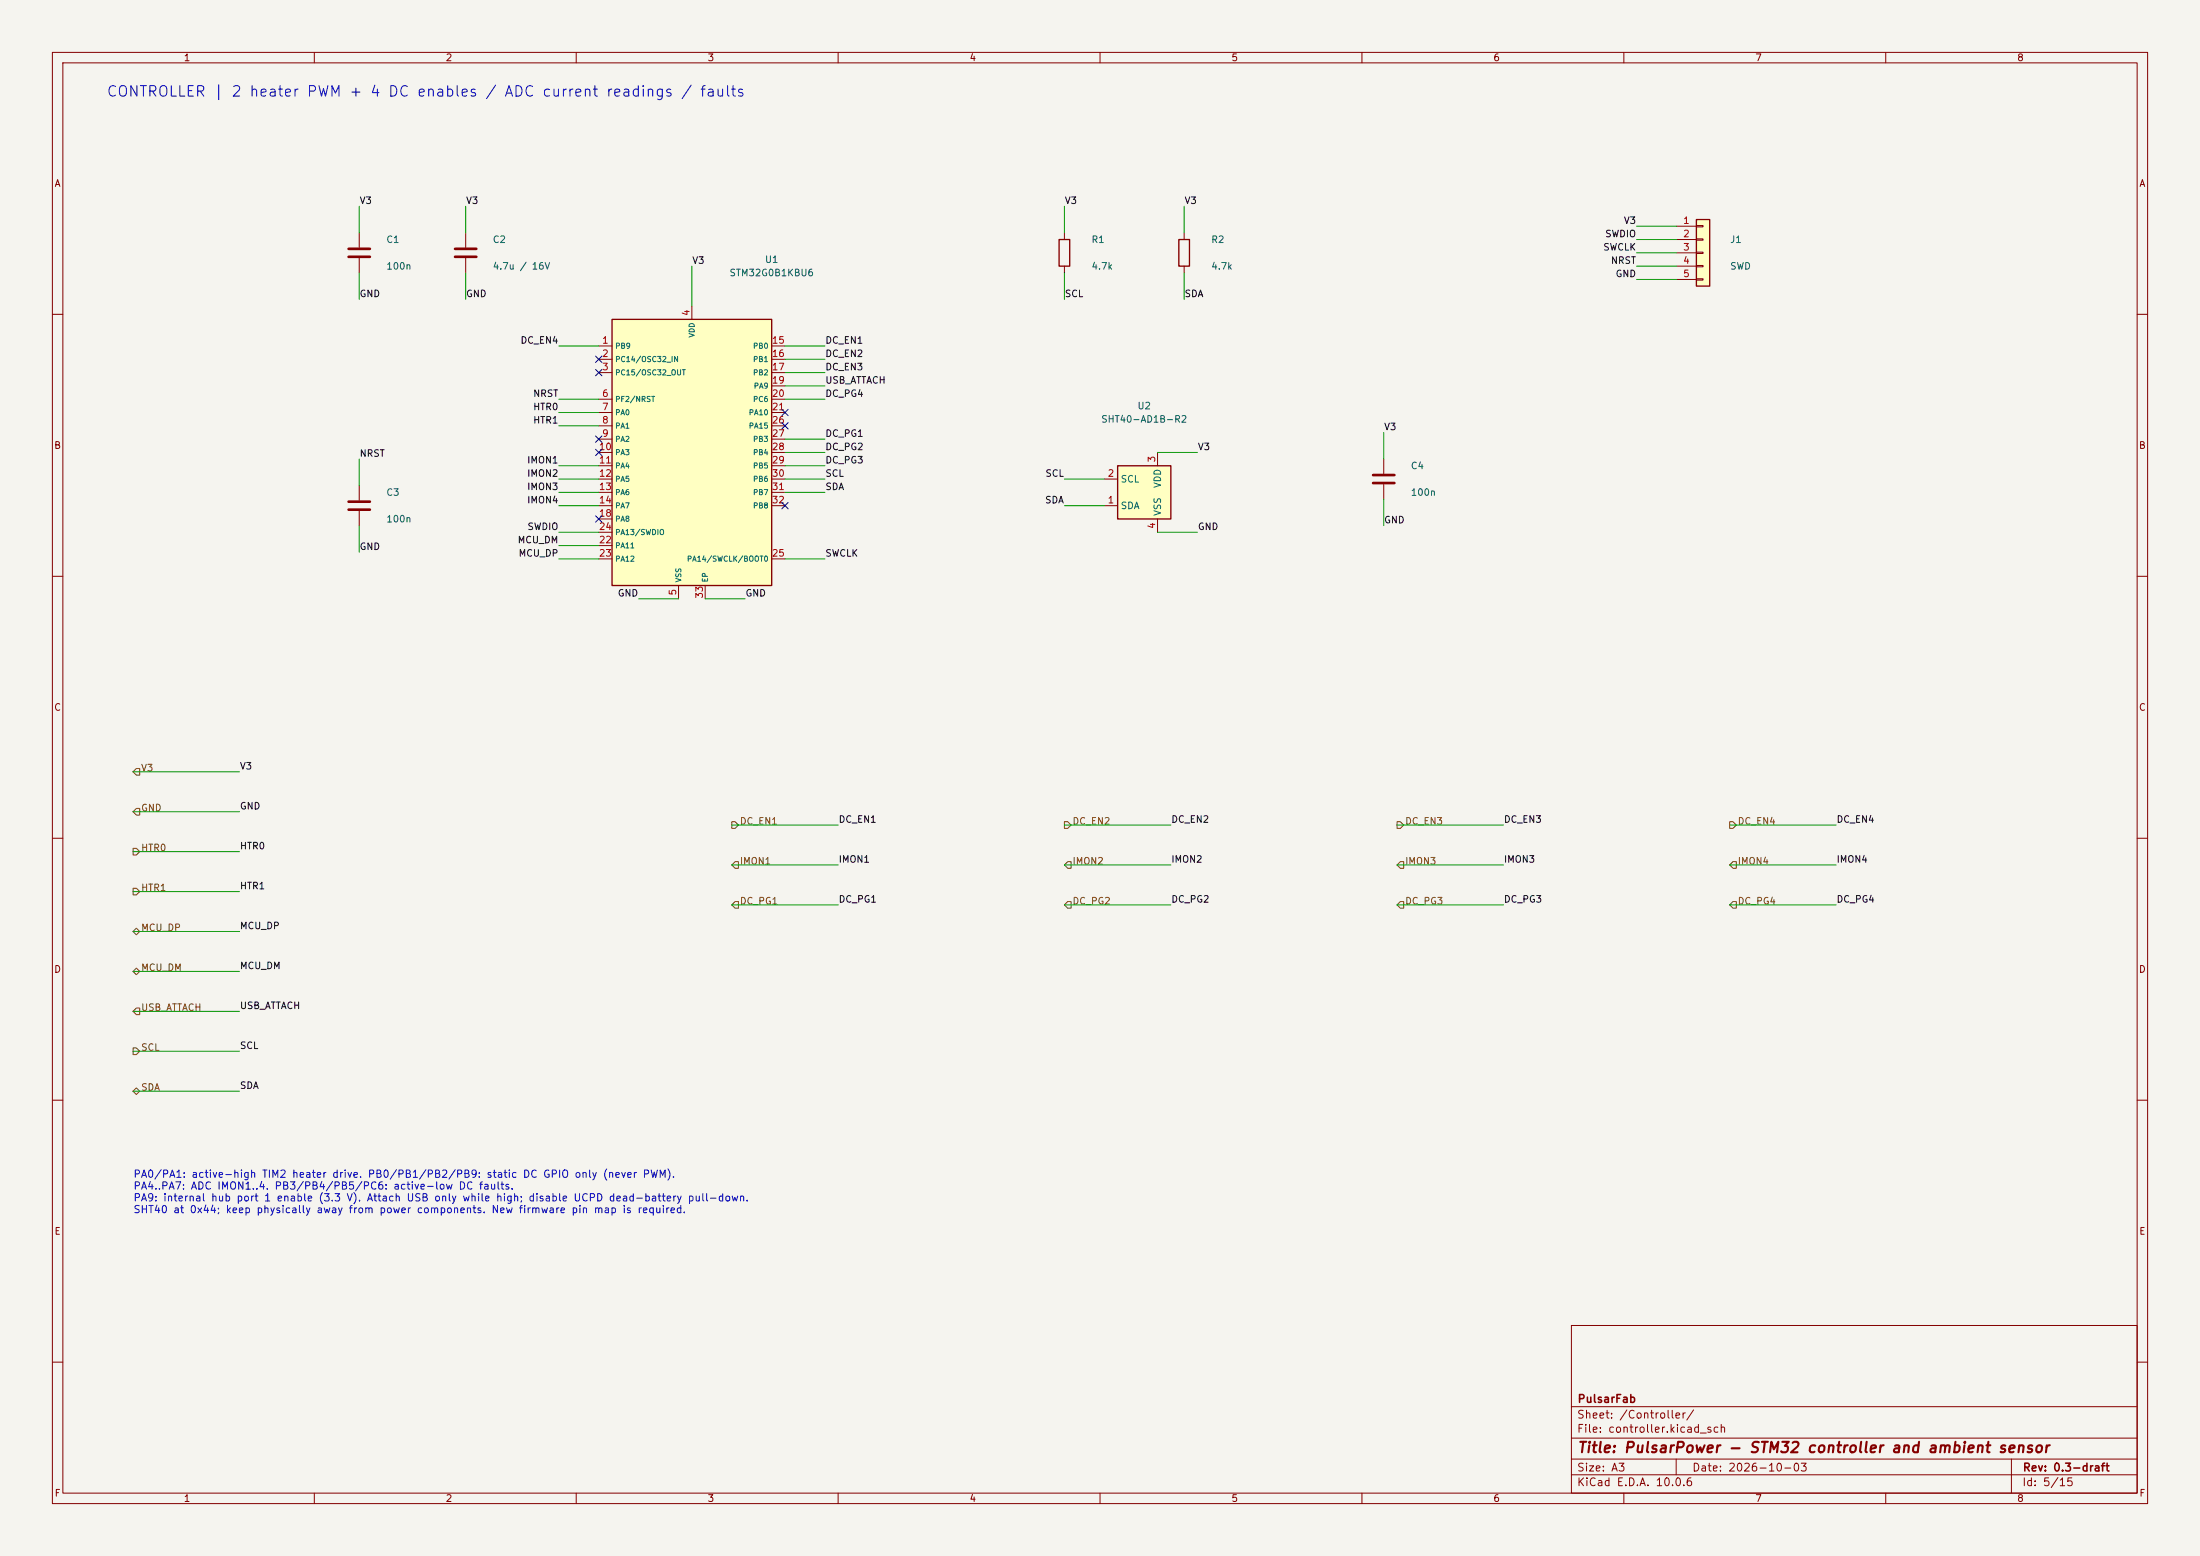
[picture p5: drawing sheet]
(kicad_sch (version 20260306) (generator "eeschema") (generator_version "10.0") (paper "A3")
(title_block (title "PulsarPower - STM32 controller and ambient sensor") (date "2026-10-03") (rev "0.3-draft") (company "PulsarFab"))
(lib_symbols
(symbol "pulsarfab:STM32G0B1KBU6"
 (exclude_from_sim no)
 (in_bom yes)
 (on_board yes)
 (property "Reference" "U" (at 0 30.48 0) (effects (font (size 1.27 1.27))))
 (property "Value" "STM32G0B1KBU6" (at 0 -30.48 0) (effects (font (size 1.27 1.27))))
 (property "Footprint" "pulsarfab:UFQFPN-32" (at 0 -33.02 0) (effects (font (size 1.27 1.27)) hide))
 (property "Datasheet" "https://www.st.com/resource/en/datasheet/stm32g0b1kb.pdf" (at 0 0 0) (effects (font (size 1.27 1.27)) hide))
 (property "LCSC" "C5159549" (at 0 -35.56 0) (effects (font (size 1.27 1.27)) hide))
 (property "MPN" "STM32G0B1KBU6" (at 0 -38.1 0) (effects (font (size 1.27 1.27)) hide))
 (property "Description" "ARM Cortex-M0+ 64MHz, 128KB Flash, 144KB RAM, USB, UFQFPN-32" (at 0 0 0) (effects (font (size 1.27 1.27)) hide))
 (symbol "STM32G0B1KBU6_0_1"
  (rectangle (start -15.24 -25.4) (end 15.24 25.4) (stroke (width 0.254) (type default)) (fill (type background))))
 (symbol "STM32G0B1KBU6_1_1"
  (pin bidirectional line (at -17.78 20.32 0) (length 2.54) (name "PB9" (effects (font (size 1.0 1.0)))) (number "1" (effects (font (size 1.27 1.27)))))
  (pin bidirectional line (at -17.78 17.78 0) (length 2.54) (name "PC14/OSC32_IN" (effects (font (size 1.0 1.0)))) (number "2" (effects (font (size 1.27 1.27)))))
  (pin bidirectional line (at -17.78 15.24 0) (length 2.54) (name "PC15/OSC32_OUT" (effects (font (size 1.0 1.0)))) (number "3" (effects (font (size 1.27 1.27)))))
  (pin power_in line (at 0 27.94 270) (length 2.54) (name "VDD" (effects (font (size 1.0 1.0)))) (number "4" (effects (font (size 1.27 1.27)))))
  (pin power_in line (at -2.54 -27.94 90) (length 2.54) (name "VSS" (effects (font (size 1.0 1.0)))) (number "5" (effects (font (size 1.27 1.27)))))
  (pin input line (at -17.78 10.16 0) (length 2.54) (name "PF2/NRST" (effects (font (size 1.0 1.0)))) (number "6" (effects (font (size 1.27 1.27)))))
  (pin bidirectional line (at -17.78 7.62 0) (length 2.54) (name "PA0" (effects (font (size 1.0 1.0)))) (number "7" (effects (font (size 1.27 1.27)))))
  (pin bidirectional line (at -17.78 5.08 0) (length 2.54) (name "PA1" (effects (font (size 1.0 1.0)))) (number "8" (effects (font (size 1.27 1.27)))))
  (pin bidirectional line (at -17.78 2.54 0) (length 2.54) (name "PA2" (effects (font (size 1.0 1.0)))) (number "9" (effects (font (size 1.27 1.27)))))
  (pin bidirectional line (at -17.78 0 0) (length 2.54) (name "PA3" (effects (font (size 1.0 1.0)))) (number "10" (effects (font (size 1.27 1.27)))))
  (pin bidirectional line (at -17.78 -2.54 0) (length 2.54) (name "PA4" (effects (font (size 1.0 1.0)))) (number "11" (effects (font (size 1.27 1.27)))))
  (pin bidirectional line (at -17.78 -5.08 0) (length 2.54) (name "PA5" (effects (font (size 1.0 1.0)))) (number "12" (effects (font (size 1.27 1.27)))))
  (pin bidirectional line (at -17.78 -7.62 0) (length 2.54) (name "PA6" (effects (font (size 1.0 1.0)))) (number "13" (effects (font (size 1.27 1.27)))))
  (pin bidirectional line (at -17.78 -10.16 0) (length 2.54) (name "PA7" (effects (font (size 1.0 1.0)))) (number "14" (effects (font (size 1.27 1.27)))))
  (pin bidirectional line (at 17.78 20.32 180) (length 2.54) (name "PB0" (effects (font (size 1.0 1.0)))) (number "15" (effects (font (size 1.27 1.27)))))
  (pin bidirectional line (at 17.78 17.78 180) (length 2.54) (name "PB1" (effects (font (size 1.0 1.0)))) (number "16" (effects (font (size 1.27 1.27)))))
  (pin bidirectional line (at 17.78 15.24 180) (length 2.54) (name "PB2" (effects (font (size 1.0 1.0)))) (number "17" (effects (font (size 1.27 1.27)))))
  (pin bidirectional line (at -17.78 -12.7 0) (length 2.54) (name "PA8" (effects (font (size 1.0 1.0)))) (number "18" (effects (font (size 1.27 1.27)))))
  (pin bidirectional line (at 17.78 12.7 180) (length 2.54) (name "PA9" (effects (font (size 1.0 1.0)))) (number "19" (effects (font (size 1.27 1.27)))))
  (pin bidirectional line (at 17.78 10.16 180) (length 2.54) (name "PC6" (effects (font (size 1.0 1.0)))) (number "20" (effects (font (size 1.27 1.27)))))
  (pin bidirectional line (at 17.78 7.62 180) (length 2.54) (name "PA10" (effects (font (size 1.0 1.0)))) (number "21" (effects (font (size 1.27 1.27)))))
  (pin bidirectional line (at -17.78 -17.78 0) (length 2.54) (name "PA11" (effects (font (size 1.0 1.0)))) (number "22" (effects (font (size 1.27 1.27)))))
  (pin bidirectional line (at -17.78 -20.32 0) (length 2.54) (name "PA12" (effects (font (size 1.0 1.0)))) (number "23" (effects (font (size 1.27 1.27)))))
  (pin bidirectional line (at -17.78 -15.24 0) (length 2.54) (name "PA13/SWDIO" (effects (font (size 1.0 1.0)))) (number "24" (effects (font (size 1.27 1.27)))))
  (pin bidirectional line (at 17.78 -20.32 180) (length 2.54) (name "PA14/SWCLK/BOOT0" (effects (font (size 1.0 1.0)))) (number "25" (effects (font (size 1.27 1.27)))))
  (pin bidirectional line (at 17.78 5.08 180) (length 2.54) (name "PA15" (effects (font (size 1.0 1.0)))) (number "26" (effects (font (size 1.27 1.27)))))
  (pin bidirectional line (at 17.78 2.54 180) (length 2.54) (name "PB3" (effects (font (size 1.0 1.0)))) (number "27" (effects (font (size 1.27 1.27)))))
  (pin bidirectional line (at 17.78 0 180) (length 2.54) (name "PB4" (effects (font (size 1.0 1.0)))) (number "28" (effects (font (size 1.27 1.27)))))
  (pin bidirectional line (at 17.78 -2.54 180) (length 2.54) (name "PB5" (effects (font (size 1.0 1.0)))) (number "29" (effects (font (size 1.27 1.27)))))
  (pin bidirectional line (at 17.78 -5.08 180) (length 2.54) (name "PB6" (effects (font (size 1.0 1.0)))) (number "30" (effects (font (size 1.27 1.27)))))
  (pin bidirectional line (at 17.78 -7.62 180) (length 2.54) (name "PB7" (effects (font (size 1.0 1.0)))) (number "31" (effects (font (size 1.27 1.27)))))
  (pin bidirectional line (at 17.78 -10.16 180) (length 2.54) (name "PB8" (effects (font (size 1.0 1.0)))) (number "32" (effects (font (size 1.27 1.27)))))
  (pin power_in line (at 2.54 -27.94 90) (length 2.54) (name "EP" (effects (font (size 1.0 1.0)))) (number "33" (effects (font (size 1.27 1.27))))))
 (pin_names
  (offset 0.508)))
(symbol "Device:C"
 (pin_numbers (hide yes))
 (pin_names
  (offset 0.254))
 (exclude_from_sim no)
 (in_bom yes)
 (on_board yes)
 (in_pos_files yes)
 (duplicate_pin_numbers_are_jumpers no)
 (property "Reference" "C" (at 0.635 2.54 0) (show_name no) (do_not_autoplace no) (effects (font (size 1.27 1.27)) (justify left)))
 (property "Value" "C" (at 0.635 -2.54 0) (show_name no) (do_not_autoplace no) (effects (font (size 1.27 1.27)) (justify left)))
 (property "Footprint" "" (at 0.9652 -3.81 0) (show_name no) (do_not_autoplace no) (hide yes) (effects (font (size 1.27 1.27))))
 (property "Datasheet" "" (at 0 0 0) (show_name no) (do_not_autoplace no) (hide yes) (effects (font (size 1.27 1.27))))
 (property "Description" "Unpolarized capacitor" (at 0 0 0) (show_name no) (do_not_autoplace no) (hide yes) (effects (font (size 1.27 1.27))))
 (symbol "C_0_1"
  (polyline (pts (xy -2.032 0.762) (xy 2.032 0.762)) (stroke (width 0.508) (type default)) (fill (type none)))
  (polyline (pts (xy -2.032 -0.762) (xy 2.032 -0.762)) (stroke (width 0.508) (type default)) (fill (type none))))
 (symbol "C_1_1"
  (pin passive line (at 0 3.81 270) (length 2.794) (name "" (effects (font (size 1.27 1.27)))) (number "1" (effects (font (size 1.27 1.27)))))
  (pin passive line (at 0 -3.81 90) (length 2.794) (name "" (effects (font (size 1.27 1.27)))) (number "2" (effects (font (size 1.27 1.27))))))
 (embedded_fonts no))
(symbol "Device:R"
 (pin_numbers (hide yes))
 (pin_names
  (offset 0))
 (exclude_from_sim no)
 (in_bom yes)
 (on_board yes)
 (in_pos_files yes)
 (duplicate_pin_numbers_are_jumpers no)
 (property "Reference" "R" (at 2.032 0 90) (show_name no) (do_not_autoplace no) (effects (font (size 1.27 1.27))))
 (property "Value" "R" (at 0 0 90) (show_name no) (do_not_autoplace no) (effects (font (size 1.27 1.27))))
 (property "Footprint" "" (at -1.778 0 90) (show_name no) (do_not_autoplace no) (hide yes) (effects (font (size 1.27 1.27))))
 (property "Datasheet" "" (at 0 0 0) (show_name no) (do_not_autoplace no) (hide yes) (effects (font (size 1.27 1.27))))
 (property "Description" "Resistor" (at 0 0 0) (show_name no) (do_not_autoplace no) (hide yes) (effects (font (size 1.27 1.27))))
 (symbol "R_0_1"
  (rectangle (start -1.016 -2.54) (end 1.016 2.54) (stroke (width 0.254) (type default)) (fill (type none))))
 (symbol "R_1_1"
  (pin passive line (at 0 3.81 270) (length 1.27) (name "" (effects (font (size 1.27 1.27)))) (number "1" (effects (font (size 1.27 1.27)))))
  (pin passive line (at 0 -3.81 90) (length 1.27) (name "" (effects (font (size 1.27 1.27)))) (number "2" (effects (font (size 1.27 1.27))))))
 (embedded_fonts no))
(symbol "Sensor_Humidity:SHT4x"
 (exclude_from_sim no)
 (in_bom yes)
 (on_board yes)
 (in_pos_files yes)
 (duplicate_pin_numbers_are_jumpers no)
 (property "Reference" "U" (at 0 8.89 0) (show_name no) (do_not_autoplace no) (effects (font (size 1.27 1.27)) (justify right)))
 (property "Value" "SHT4x" (at 0 6.35 0) (show_name no) (do_not_autoplace no) (effects (font (size 1.27 1.27)) (justify right)))
 (property "Footprint" "Sensor_Humidity:Sensirion_DFN-4_1.5x1.5mm_P0.8mm_SHT4x_NoCentralPad" (at 3.81 -6.35 0) (show_name no) (do_not_autoplace no) (hide yes) (effects (font (size 1.27 1.27)) (justify left)))
 (property "Datasheet" "https://sensirion.com/media/documents/33FD6951/624C4357/Datasheet_SHT4x.pdf" (at 3.81 -8.89 0) (show_name no) (do_not_autoplace no) (hide yes) (effects (font (size 1.27 1.27)) (justify left)))
 (property "Description" "Digital Humidity and Temperature Sensor, ±1%RH, ±0.1°C, I2C, 1.08-3.6V, 16bit, DFN-4" (at 0 0 0) (show_name no) (do_not_autoplace no) (hide yes) (effects (font (size 1.27 1.27))))
 (symbol "SHT4x_1_1"
  (rectangle (start -5.08 5.08) (end 5.08 -5.08) (stroke (width 0.254) (type default)) (fill (type background)))
  (pin bidirectional line (at -7.62 -2.54 0) (length 2.54) (name "SDA" (effects (font (size 1.27 1.27)))) (number "1" (effects (font (size 1.27 1.27)))))
  (pin input line (at -7.62 2.54 0) (length 2.54) (name "SCL" (effects (font (size 1.27 1.27)))) (number "2" (effects (font (size 1.27 1.27)))))
  (pin power_in line (at 2.54 7.62 270) (length 2.54) (name "VDD" (effects (font (size 1.27 1.27)))) (number "3" (effects (font (size 1.27 1.27)))))
  (pin power_in line (at 2.54 -7.62 90) (length 2.54) (name "VSS" (effects (font (size 1.27 1.27)))) (number "4" (effects (font (size 1.27 1.27))))))
 (embedded_fonts no))
(symbol "Connector_Generic:Conn_01x05"
 (pin_names
  (offset 1.016) (hide yes))
 (exclude_from_sim no)
 (in_bom yes)
 (on_board yes)
 (in_pos_files yes)
 (duplicate_pin_numbers_are_jumpers no)
 (property "Reference" "J" (at 0 7.62 0) (show_name no) (do_not_autoplace no) (effects (font (size 1.27 1.27))))
 (property "Value" "Conn_01x05" (at 0 -7.62 0) (show_name no) (do_not_autoplace no) (effects (font (size 1.27 1.27))))
 (property "Footprint" "" (at 0 0 0) (show_name no) (do_not_autoplace no) (hide yes) (effects (font (size 1.27 1.27))))
 (property "Datasheet" "" (at 0 0 0) (show_name no) (do_not_autoplace no) (hide yes) (effects (font (size 1.27 1.27))))
 (property "Description" "Generic connector, single row, 01x05, script generated (kicad-library-utils/schlib/autogen/connector/)" (at 0 0 0) (show_name no) (do_not_autoplace no) (hide yes) (effects (font (size 1.27 1.27))))
 (symbol "Conn_01x05_1_1"
  (rectangle (start -1.27 6.35) (end 1.27 -6.35) (stroke (width 0.254) (type default)) (fill (type background)))
  (rectangle (start -1.27 5.207) (end 0 4.953) (stroke (width 0.1524) (type default)) (fill (type none)))
  (rectangle (start -1.27 2.667) (end 0 2.413) (stroke (width 0.1524) (type default)) (fill (type none)))
  (rectangle (start -1.27 0.127) (end 0 -0.127) (stroke (width 0.1524) (type default)) (fill (type none)))
  (rectangle (start -1.27 -2.413) (end 0 -2.667) (stroke (width 0.1524) (type default)) (fill (type none)))
  (rectangle (start -1.27 -4.953) (end 0 -5.207) (stroke (width 0.1524) (type default)) (fill (type none)))
  (pin passive line (at -5.08 5.08 0) (length 3.81) (name "Pin_1" (effects (font (size 1.27 1.27)))) (number "1" (effects (font (size 1.27 1.27)))))
  (pin passive line (at -5.08 2.54 0) (length 3.81) (name "Pin_2" (effects (font (size 1.27 1.27)))) (number "2" (effects (font (size 1.27 1.27)))))
  (pin passive line (at -5.08 0 0) (length 3.81) (name "Pin_3" (effects (font (size 1.27 1.27)))) (number "3" (effects (font (size 1.27 1.27)))))
  (pin passive line (at -5.08 -2.54 0) (length 3.81) (name "Pin_4" (effects (font (size 1.27 1.27)))) (number "4" (effects (font (size 1.27 1.27)))))
  (pin passive line (at -5.08 -5.08 0) (length 3.81) (name "Pin_5" (effects (font (size 1.27 1.27)))) (number "5" (effects (font (size 1.27 1.27))))))
 (embedded_fonts no)))
(text "CONTROLLER | 2 heater PWM + 4 DC enables / ADC current readings / faults" (at 20.3200 16.5100 0) (effects (font (size 2 2)) (justify left top)))
(symbol
 (lib_id "pulsarfab:STM32G0B1KBU6")
 (at 132.08 86.36 0.0)
 (unit 1)
 (in_bom yes)
 (on_board yes)
 (dnp no)
 (property "Reference" "U1" (at 147.32 49.53 0.0) (effects (font (size 1.27 1.27))))
 (property "Value" "STM32G0B1KBU6" (at 147.32 52.07 0.0) (effects (font (size 1.27 1.27))))
 (property "Footprint" "Package_DFN_QFN:UFQFPN-32-1EP_5x5mm_P0.5mm_EP3.5x3.5mm" (at 132.08 86.36 0.0) (effects (font (size 1.27 1.27)) (hide yes)))
 (property "Datasheet" "https://datasheet.lcsc.com/datasheet/pdf/3d64feb4cdc2a68a0c23eb6ae93b103c.pdf?productCode=C5159549" (at 132.08 86.36 0.0) (effects (font (size 1.27 1.27)) (hide yes)))
 (property "LCSC" "C5159549" (at 132.08 86.36 0.0) (effects (font (size 1.27 1.27)) (hide yes)))
 (property "MPN" "STM32G0B1KBU6" (at 132.08 86.36 0.0) (effects (font (size 1.27 1.27)) (hide yes)))
 (property "Manufacturer" "ST" (at 132.08 86.36 0.0) (effects (font (size 1.27 1.27)) (hide yes)))
 (property "Source checked" "2026-10-03" (at 132.08 86.36 0.0) (effects (font (size 1.27 1.27)) (hide yes)))
 (pin "1")
 (pin "2")
 (pin "3")
 (pin "4")
 (pin "5")
 (pin "6")
 (pin "7")
 (pin "8")
 (pin "9")
 (pin "10")
 (pin "11")
 (pin "12")
 (pin "13")
 (pin "14")
 (pin "15")
 (pin "16")
 (pin "17")
 (pin "18")
 (pin "19")
 (pin "20")
 (pin "21")
 (pin "22")
 (pin "23")
 (pin "24")
 (pin "25")
 (pin "26")
 (pin "27")
 (pin "28")
 (pin "29")
 (pin "30")
 (pin "31")
 (pin "32")
 (pin "33"))
(label "HTR0"  (at 106.6800 78.7400 180) (effects (font (size 1.27 1.27)) (justify right bottom)))
(label "HTR1"  (at 106.6800 81.2800 180) (effects (font (size 1.27 1.27)) (justify right bottom)))
(label "IMON1"  (at 106.6800 88.9000 180) (effects (font (size 1.27 1.27)) (justify right bottom)))
(label "IMON2"  (at 106.6800 91.4400 180) (effects (font (size 1.27 1.27)) (justify right bottom)))
(label "IMON3"  (at 106.6800 93.9800 180) (effects (font (size 1.27 1.27)) (justify right bottom)))
(label "IMON4"  (at 106.6800 96.5200 180) (effects (font (size 1.27 1.27)) (justify right bottom)))
(label "DC_EN1"  (at 157.4800 66.0400 0) (effects (font (size 1.27 1.27)) (justify left bottom)))
(label "DC_EN2"  (at 157.4800 68.5800 0) (effects (font (size 1.27 1.27)) (justify left bottom)))
(label "DC_EN3"  (at 157.4800 71.1200 0) (effects (font (size 1.27 1.27)) (justify left bottom)))
(label "DC_EN4"  (at 106.6800 66.0400 180) (effects (font (size 1.27 1.27)) (justify right bottom)))
(label "DC_PG1"  (at 157.4800 83.8200 0) (effects (font (size 1.27 1.27)) (justify left bottom)))
(label "DC_PG2"  (at 157.4800 86.3600 0) (effects (font (size 1.27 1.27)) (justify left bottom)))
(label "DC_PG3"  (at 157.4800 88.9000 0) (effects (font (size 1.27 1.27)) (justify left bottom)))
(label "DC_PG4"  (at 157.4800 76.2000 0) (effects (font (size 1.27 1.27)) (justify left bottom)))
(label "MCU_DM"  (at 106.6800 104.1400 180) (effects (font (size 1.27 1.27)) (justify right bottom)))
(label "MCU_DP"  (at 106.6800 106.6800 180) (effects (font (size 1.27 1.27)) (justify right bottom)))
(label "USB_ATTACH"  (at 157.4800 73.6600 0) (effects (font (size 1.27 1.27)) (justify left bottom)))
(label "SWDIO"  (at 106.6800 101.6000 180) (effects (font (size 1.27 1.27)) (justify right bottom)))
(label "SWCLK"  (at 157.4800 106.6800 0) (effects (font (size 1.27 1.27)) (justify left bottom)))
(label "SCL"  (at 157.4800 91.4400 0) (effects (font (size 1.27 1.27)) (justify left bottom)))
(label "SDA"  (at 157.4800 93.9800 0) (effects (font (size 1.27 1.27)) (justify left bottom)))
(label "V3"  (at 132.0800 50.8000 0) (effects (font (size 1.27 1.27)) (justify left bottom)))
(label "GND"  (at 121.9200 114.3000 180) (effects (font (size 1.27 1.27)) (justify right bottom)))
(label "GND"  (at 142.2400 114.3000 0) (effects (font (size 1.27 1.27)) (justify left bottom)))
(label "NRST"  (at 106.6800 76.2000 180) (effects (font (size 1.27 1.27)) (justify right bottom)))
(no_connect (at 114.3000 68.5800))
(no_connect (at 114.3000 71.1200))
(no_connect (at 114.3000 83.8200))
(no_connect (at 114.3000 86.3600))
(no_connect (at 114.3000 99.0600))
(no_connect (at 149.8600 78.7400))
(no_connect (at 149.8600 81.2800))
(no_connect (at 149.8600 96.5200))
(symbol
 (lib_id "Device:C")
 (at 68.58 48.26 0.0)
 (unit 1)
 (in_bom yes)
 (on_board yes)
 (dnp no)
 (property "Reference" "C1" (at 73.66 45.72 0.0) (effects (font (size 1.27 1.27)) (justify left)))
 (property "Value" "100n" (at 73.66 50.8 0.0) (effects (font (size 1.27 1.27)) (justify left)))
 (property "Footprint" "Capacitor_SMD:C_0603_1608Metric" (at 68.58 48.26 0.0) (effects (font (size 1.27 1.27)) (hide yes)))
 (property "Datasheet" "https://datasheet.lcsc.com/datasheet/pdf/23ccee80ee542e7cf156a772bb589942.pdf?productCode=C14663" (at 68.58 48.26 0.0) (effects (font (size 1.27 1.27)) (hide yes)))
 (property "LCSC" "C14663" (at 68.58 48.26 0.0) (effects (font (size 1.27 1.27)) (hide yes)))
 (property "MPN" "CC0603KRX7R9BB104" (at 68.58 48.26 0.0) (effects (font (size 1.27 1.27)) (hide yes)))
 (property "Manufacturer" "YAGEO" (at 68.58 48.26 0.0) (effects (font (size 1.27 1.27)) (hide yes)))
 (property "Source checked" "2026-10-03" (at 68.58 48.26 0.0) (effects (font (size 1.27 1.27)) (hide yes)))
 (pin "1")
 (pin "2"))
(label "V3"  (at 68.5800 39.3700 0) (effects (font (size 1.27 1.27)) (justify left bottom)))
(label "GND"  (at 68.5800 57.1500 0) (effects (font (size 1.27 1.27)) (justify left bottom)))
(symbol
 (lib_id "Device:C")
 (at 88.9 48.26 0.0)
 (unit 1)
 (in_bom yes)
 (on_board yes)
 (dnp no)
 (property "Reference" "C2" (at 93.98 45.72 0.0) (effects (font (size 1.27 1.27)) (justify left)))
 (property "Value" "4.7u / 16V" (at 93.98 50.8 0.0) (effects (font (size 1.27 1.27)) (justify left)))
 (property "Footprint" "Capacitor_SMD:C_0603_1608Metric" (at 88.9 48.26 0.0) (effects (font (size 1.27 1.27)) (hide yes)))
 (property "Datasheet" "https://datasheet.lcsc.com/datasheet/pdf/02336ea48ea44ca18c72517dd3cb7b47.pdf?productCode=C19666" (at 88.9 48.26 0.0) (effects (font (size 1.27 1.27)) (hide yes)))
 (property "LCSC" "C19666" (at 88.9 48.26 0.0) (effects (font (size 1.27 1.27)) (hide yes)))
 (property "MPN" "CL10A475KO8NNNC" (at 88.9 48.26 0.0) (effects (font (size 1.27 1.27)) (hide yes)))
 (property "Manufacturer" "Samsung Electro-Mechanics" (at 88.9 48.26 0.0) (effects (font (size 1.27 1.27)) (hide yes)))
 (property "Source checked" "2026-10-03" (at 88.9 48.26 0.0) (effects (font (size 1.27 1.27)) (hide yes)))
 (pin "1")
 (pin "2"))
(label "V3"  (at 88.9000 39.3700 0) (effects (font (size 1.27 1.27)) (justify left bottom)))
(label "GND"  (at 88.9000 57.1500 0) (effects (font (size 1.27 1.27)) (justify left bottom)))
(symbol
 (lib_id "Device:C")
 (at 68.58 96.52 0.0)
 (unit 1)
 (in_bom yes)
 (on_board yes)
 (dnp no)
 (property "Reference" "C3" (at 73.66 93.98 0.0) (effects (font (size 1.27 1.27)) (justify left)))
 (property "Value" "100n" (at 73.66 99.06 0.0) (effects (font (size 1.27 1.27)) (justify left)))
 (property "Footprint" "Capacitor_SMD:C_0603_1608Metric" (at 68.58 96.52 0.0) (effects (font (size 1.27 1.27)) (hide yes)))
 (property "Datasheet" "https://datasheet.lcsc.com/datasheet/pdf/23ccee80ee542e7cf156a772bb589942.pdf?productCode=C14663" (at 68.58 96.52 0.0) (effects (font (size 1.27 1.27)) (hide yes)))
 (property "LCSC" "C14663" (at 68.58 96.52 0.0) (effects (font (size 1.27 1.27)) (hide yes)))
 (property "MPN" "CC0603KRX7R9BB104" (at 68.58 96.52 0.0) (effects (font (size 1.27 1.27)) (hide yes)))
 (property "Manufacturer" "YAGEO" (at 68.58 96.52 0.0) (effects (font (size 1.27 1.27)) (hide yes)))
 (property "Source checked" "2026-10-03" (at 68.58 96.52 0.0) (effects (font (size 1.27 1.27)) (hide yes)))
 (pin "1")
 (pin "2"))
(label "NRST"  (at 68.5800 87.6300 0) (effects (font (size 1.27 1.27)) (justify left bottom)))
(label "GND"  (at 68.5800 105.4100 0) (effects (font (size 1.27 1.27)) (justify left bottom)))
(symbol
 (lib_id "Device:R")
 (at 203.2 48.26 0.0)
 (unit 1)
 (in_bom yes)
 (on_board yes)
 (dnp no)
 (property "Reference" "R1" (at 208.28 45.72 0.0) (effects (font (size 1.27 1.27)) (justify left)))
 (property "Value" "4.7k" (at 208.28 50.8 0.0) (effects (font (size 1.27 1.27)) (justify left)))
 (property "Footprint" "Resistor_SMD:R_0603_1608Metric" (at 203.2 48.26 0.0) (effects (font (size 1.27 1.27)) (hide yes)))
 (property "Datasheet" "https://datasheet.lcsc.com/datasheet/pdf/0a975aaa49b7c97f38a963127be4a823.pdf?productCode=C23162" (at 203.2 48.26 0.0) (effects (font (size 1.27 1.27)) (hide yes)))
 (property "LCSC" "C23162" (at 203.2 48.26 0.0) (effects (font (size 1.27 1.27)) (hide yes)))
 (property "MPN" "0603WAF4701T5E" (at 203.2 48.26 0.0) (effects (font (size 1.27 1.27)) (hide yes)))
 (property "Manufacturer" "UNI-ROYAL" (at 203.2 48.26 0.0) (effects (font (size 1.27 1.27)) (hide yes)))
 (property "Source checked" "2026-10-03" (at 203.2 48.26 0.0) (effects (font (size 1.27 1.27)) (hide yes)))
 (pin "1")
 (pin "2"))
(label "V3"  (at 203.2000 39.3700 0) (effects (font (size 1.27 1.27)) (justify left bottom)))
(label "SCL"  (at 203.2000 57.1500 0) (effects (font (size 1.27 1.27)) (justify left bottom)))
(symbol
 (lib_id "Device:R")
 (at 226.06 48.26 0.0)
 (unit 1)
 (in_bom yes)
 (on_board yes)
 (dnp no)
 (property "Reference" "R2" (at 231.14 45.72 0.0) (effects (font (size 1.27 1.27)) (justify left)))
 (property "Value" "4.7k" (at 231.14 50.8 0.0) (effects (font (size 1.27 1.27)) (justify left)))
 (property "Footprint" "Resistor_SMD:R_0603_1608Metric" (at 226.06 48.26 0.0) (effects (font (size 1.27 1.27)) (hide yes)))
 (property "Datasheet" "https://datasheet.lcsc.com/datasheet/pdf/0a975aaa49b7c97f38a963127be4a823.pdf?productCode=C23162" (at 226.06 48.26 0.0) (effects (font (size 1.27 1.27)) (hide yes)))
 (property "LCSC" "C23162" (at 226.06 48.26 0.0) (effects (font (size 1.27 1.27)) (hide yes)))
 (property "MPN" "0603WAF4701T5E" (at 226.06 48.26 0.0) (effects (font (size 1.27 1.27)) (hide yes)))
 (property "Manufacturer" "UNI-ROYAL" (at 226.06 48.26 0.0) (effects (font (size 1.27 1.27)) (hide yes)))
 (property "Source checked" "2026-10-03" (at 226.06 48.26 0.0) (effects (font (size 1.27 1.27)) (hide yes)))
 (pin "1")
 (pin "2"))
(label "V3"  (at 226.0600 39.3700 0) (effects (font (size 1.27 1.27)) (justify left bottom)))
(label "SDA"  (at 226.0600 57.1500 0) (effects (font (size 1.27 1.27)) (justify left bottom)))
(symbol
 (lib_id "Sensor_Humidity:SHT4x")
 (at 218.44 93.98 0.0)
 (unit 1)
 (in_bom yes)
 (on_board yes)
 (dnp no)
 (property "Reference" "U2" (at 218.44 77.47 0.0) (effects (font (size 1.27 1.27))))
 (property "Value" "SHT40-AD1B-R2" (at 218.44 80.01 0.0) (effects (font (size 1.27 1.27))))
 (property "Footprint" "Sensor_Humidity:Sensirion_DFN-4_1.5x1.5mm_P0.8mm_SHT4x_NoCentralPad" (at 218.44 93.98 0.0) (effects (font (size 1.27 1.27)) (hide yes)))
 (property "Datasheet" "https://sensirion.com/media/documents/33FD6951/662A593A/HT_DS_Datasheet_SHT4x.pdf" (at 218.44 93.98 0.0) (effects (font (size 1.27 1.27)) (hide yes)))
 (property "LCSC" "C2909890" (at 218.44 93.98 0.0) (effects (font (size 1.27 1.27)) (hide yes)))
 (property "MPN" "SHT40-AD1B-R2" (at 218.44 93.98 0.0) (effects (font (size 1.27 1.27)) (hide yes)))
 (property "Manufacturer" "Sensirion" (at 218.44 93.98 0.0) (effects (font (size 1.27 1.27)) (hide yes)))
 (property "Source checked" "2026-10-03" (at 218.44 93.98 0.0) (effects (font (size 1.27 1.27)) (hide yes)))
 (pin "1")
 (pin "2")
 (pin "3")
 (pin "4"))
(label "SDA"  (at 203.2000 96.5200 180) (effects (font (size 1.27 1.27)) (justify right bottom)))
(label "SCL"  (at 203.2000 91.4400 180) (effects (font (size 1.27 1.27)) (justify right bottom)))
(label "V3"  (at 228.6000 86.3600 0) (effects (font (size 1.27 1.27)) (justify left bottom)))
(label "GND"  (at 228.6000 101.6000 0) (effects (font (size 1.27 1.27)) (justify left bottom)))
(symbol
 (lib_id "Device:C")
 (at 264.16 91.44 0.0)
 (unit 1)
 (in_bom yes)
 (on_board yes)
 (dnp no)
 (property "Reference" "C4" (at 269.24 88.9 0.0) (effects (font (size 1.27 1.27)) (justify left)))
 (property "Value" "100n" (at 269.24 93.98 0.0) (effects (font (size 1.27 1.27)) (justify left)))
 (property "Footprint" "Capacitor_SMD:C_0603_1608Metric" (at 264.16 91.44 0.0) (effects (font (size 1.27 1.27)) (hide yes)))
 (property "Datasheet" "https://datasheet.lcsc.com/datasheet/pdf/23ccee80ee542e7cf156a772bb589942.pdf?productCode=C14663" (at 264.16 91.44 0.0) (effects (font (size 1.27 1.27)) (hide yes)))
 (property "LCSC" "C14663" (at 264.16 91.44 0.0) (effects (font (size 1.27 1.27)) (hide yes)))
 (property "MPN" "CC0603KRX7R9BB104" (at 264.16 91.44 0.0) (effects (font (size 1.27 1.27)) (hide yes)))
 (property "Manufacturer" "YAGEO" (at 264.16 91.44 0.0) (effects (font (size 1.27 1.27)) (hide yes)))
 (property "Source checked" "2026-10-03" (at 264.16 91.44 0.0) (effects (font (size 1.27 1.27)) (hide yes)))
 (pin "1")
 (pin "2"))
(label "V3"  (at 264.1600 82.5500 0) (effects (font (size 1.27 1.27)) (justify left bottom)))
(label "GND"  (at 264.1600 100.3300 0) (effects (font (size 1.27 1.27)) (justify left bottom)))
(symbol
 (lib_id "Connector_Generic:Conn_01x05")
 (at 325.12 48.26 0.0)
 (unit 1)
 (in_bom yes)
 (on_board yes)
 (dnp no)
 (property "Reference" "J1" (at 330.2 45.72 0.0) (effects (font (size 1.27 1.27)) (justify left)))
 (property "Value" "SWD" (at 330.2 50.8 0.0) (effects (font (size 1.27 1.27)) (justify left)))
 (property "Footprint" "Connector_PinHeader_2.54mm:PinHeader_1x05_P2.54mm_Vertical" (at 325.12 48.26 0.0) (effects (font (size 1.27 1.27)) (hide yes)))
 (property "Datasheet" "https://datasheet.lcsc.com/datasheet/pdf/3b85a1cdf6ed945f2e278f00c1e42442.pdf?productCode=C492404" (at 325.12 48.26 0.0) (effects (font (size 1.27 1.27)) (hide yes)))
 (property "LCSC" "C492404" (at 325.12 48.26 0.0) (effects (font (size 1.27 1.27)) (hide yes)))
 (property "MPN" "PZ254V-11-05P" (at 325.12 48.26 0.0) (effects (font (size 1.27 1.27)) (hide yes)))
 (property "Manufacturer" "XFCN" (at 325.12 48.26 0.0) (effects (font (size 1.27 1.27)) (hide yes)))
 (property "Source checked" "2026-10-03" (at 325.12 48.26 0.0) (effects (font (size 1.27 1.27)) (hide yes)))
 (pin "1")
 (pin "2")
 (pin "3")
 (pin "4")
 (pin "5"))
(label "V3"  (at 312.4200 43.1800 180) (effects (font (size 1.27 1.27)) (justify right bottom)))
(label "SWDIO"  (at 312.4200 45.7200 180) (effects (font (size 1.27 1.27)) (justify right bottom)))
(label "SWCLK"  (at 312.4200 48.2600 180) (effects (font (size 1.27 1.27)) (justify right bottom)))
(label "NRST"  (at 312.4200 50.8000 180) (effects (font (size 1.27 1.27)) (justify right bottom)))
(label "GND"  (at 312.4200 53.3400 180) (effects (font (size 1.27 1.27)) (justify right bottom)))
(hierarchical_label "V3" (shape input) (at 25.4000 147.3200 0) (effects (font (size 1.27 1.27)) (justify left bottom)))
(label "V3"  (at 45.7200 147.3200 0) (effects (font (size 1.27 1.27)) (justify left bottom)))
(hierarchical_label "GND" (shape input) (at 25.4000 154.9400 0) (effects (font (size 1.27 1.27)) (justify left bottom)))
(label "GND"  (at 45.7200 154.9400 0) (effects (font (size 1.27 1.27)) (justify left bottom)))
(hierarchical_label "HTR0" (shape output) (at 25.4000 162.5600 0) (effects (font (size 1.27 1.27)) (justify left bottom)))
(label "HTR0"  (at 45.7200 162.5600 0) (effects (font (size 1.27 1.27)) (justify left bottom)))
(hierarchical_label "HTR1" (shape output) (at 25.4000 170.1800 0) (effects (font (size 1.27 1.27)) (justify left bottom)))
(label "HTR1"  (at 45.7200 170.1800 0) (effects (font (size 1.27 1.27)) (justify left bottom)))
(hierarchical_label "MCU_DP" (shape bidirectional) (at 25.4000 177.8000 0) (effects (font (size 1.27 1.27)) (justify left bottom)))
(label "MCU_DP"  (at 45.7200 177.8000 0) (effects (font (size 1.27 1.27)) (justify left bottom)))
(hierarchical_label "MCU_DM" (shape bidirectional) (at 25.4000 185.4200 0) (effects (font (size 1.27 1.27)) (justify left bottom)))
(label "MCU_DM"  (at 45.7200 185.4200 0) (effects (font (size 1.27 1.27)) (justify left bottom)))
(hierarchical_label "USB_ATTACH" (shape input) (at 25.4000 193.0400 0) (effects (font (size 1.27 1.27)) (justify left bottom)))
(label "USB_ATTACH"  (at 45.7200 193.0400 0) (effects (font (size 1.27 1.27)) (justify left bottom)))
(hierarchical_label "SCL" (shape output) (at 25.4000 200.6600 0) (effects (font (size 1.27 1.27)) (justify left bottom)))
(label "SCL"  (at 45.7200 200.6600 0) (effects (font (size 1.27 1.27)) (justify left bottom)))
(hierarchical_label "SDA" (shape bidirectional) (at 25.4000 208.2800 0) (effects (font (size 1.27 1.27)) (justify left bottom)))
(label "SDA"  (at 45.7200 208.2800 0) (effects (font (size 1.27 1.27)) (justify left bottom)))
(hierarchical_label "DC_EN1" (shape output) (at 139.7000 157.4800 0) (effects (font (size 1.27 1.27)) (justify left bottom)))
(label "DC_EN1"  (at 160.0200 157.4800 0) (effects (font (size 1.27 1.27)) (justify left bottom)))
(hierarchical_label "IMON1" (shape input) (at 139.7000 165.1000 0) (effects (font (size 1.27 1.27)) (justify left bottom)))
(label "IMON1"  (at 160.0200 165.1000 0) (effects (font (size 1.27 1.27)) (justify left bottom)))
(hierarchical_label "DC_PG1" (shape input) (at 139.7000 172.7200 0) (effects (font (size 1.27 1.27)) (justify left bottom)))
(label "DC_PG1"  (at 160.0200 172.7200 0) (effects (font (size 1.27 1.27)) (justify left bottom)))
(hierarchical_label "DC_EN2" (shape output) (at 203.2000 157.4800 0) (effects (font (size 1.27 1.27)) (justify left bottom)))
(label "DC_EN2"  (at 223.5200 157.4800 0) (effects (font (size 1.27 1.27)) (justify left bottom)))
(hierarchical_label "IMON2" (shape input) (at 203.2000 165.1000 0) (effects (font (size 1.27 1.27)) (justify left bottom)))
(label "IMON2"  (at 223.5200 165.1000 0) (effects (font (size 1.27 1.27)) (justify left bottom)))
(hierarchical_label "DC_PG2" (shape input) (at 203.2000 172.7200 0) (effects (font (size 1.27 1.27)) (justify left bottom)))
(label "DC_PG2"  (at 223.5200 172.7200 0) (effects (font (size 1.27 1.27)) (justify left bottom)))
(hierarchical_label "DC_EN3" (shape output) (at 266.7000 157.4800 0) (effects (font (size 1.27 1.27)) (justify left bottom)))
(label "DC_EN3"  (at 287.0200 157.4800 0) (effects (font (size 1.27 1.27)) (justify left bottom)))
(hierarchical_label "IMON3" (shape input) (at 266.7000 165.1000 0) (effects (font (size 1.27 1.27)) (justify left bottom)))
(label "IMON3"  (at 287.0200 165.1000 0) (effects (font (size 1.27 1.27)) (justify left bottom)))
(hierarchical_label "DC_PG3" (shape input) (at 266.7000 172.7200 0) (effects (font (size 1.27 1.27)) (justify left bottom)))
(label "DC_PG3"  (at 287.0200 172.7200 0) (effects (font (size 1.27 1.27)) (justify left bottom)))
(hierarchical_label "DC_EN4" (shape output) (at 330.2000 157.4800 0) (effects (font (size 1.27 1.27)) (justify left bottom)))
(label "DC_EN4"  (at 350.5200 157.4800 0) (effects (font (size 1.27 1.27)) (justify left bottom)))
(hierarchical_label "IMON4" (shape input) (at 330.2000 165.1000 0) (effects (font (size 1.27 1.27)) (justify left bottom)))
(label "IMON4"  (at 350.5200 165.1000 0) (effects (font (size 1.27 1.27)) (justify left bottom)))
(hierarchical_label "DC_PG4" (shape input) (at 330.2000 172.7200 0) (effects (font (size 1.27 1.27)) (justify left bottom)))
(label "DC_PG4"  (at 350.5200 172.7200 0) (effects (font (size 1.27 1.27)) (justify left bottom)))
(text "PA0/PA1: active-high TIM2 heater drive. PB0/PB1/PB2/PB9: static DC GPIO only (never PWM).\nPA4..PA7: ADC IMON1..4. PB3/PB4/PB5/PC6: active-low DC faults.\nPA9: internal hub port 1 enable (3.3 V). Attach USB only while high; disable UCPD dead-battery pull-down.\nSHT40 at 0x44; keep physically away from power components. New firmware pin map is required." (at 25.4000 223.5200 0) (effects (font (size 1.4 1.4)) (justify left top)))
(wire (pts (xy 25.4000 147.3200) (xy 45.7200 147.3200)) (stroke (width 0) (type default)))
(wire (pts (xy 25.4000 154.9400) (xy 45.7200 154.9400)) (stroke (width 0) (type default)))
(wire (pts (xy 25.4000 162.5600) (xy 45.7200 162.5600)) (stroke (width 0) (type default)))
(wire (pts (xy 25.4000 170.1800) (xy 45.7200 170.1800)) (stroke (width 0) (type default)))
(wire (pts (xy 25.4000 177.8000) (xy 45.7200 177.8000)) (stroke (width 0) (type default)))
(wire (pts (xy 25.4000 185.4200) (xy 45.7200 185.4200)) (stroke (width 0) (type default)))
(wire (pts (xy 25.4000 193.0400) (xy 45.7200 193.0400)) (stroke (width 0) (type default)))
(wire (pts (xy 25.4000 200.6600) (xy 45.7200 200.6600)) (stroke (width 0) (type default)))
(wire (pts (xy 25.4000 208.2800) (xy 45.7200 208.2800)) (stroke (width 0) (type default)))
(wire (pts (xy 68.5800 39.3700) (xy 68.5800 44.4500)) (stroke (width 0) (type default)))
(wire (pts (xy 68.5800 52.0700) (xy 68.5800 57.1500)) (stroke (width 0) (type default)))
(wire (pts (xy 68.5800 87.6300) (xy 68.5800 92.7100)) (stroke (width 0) (type default)))
(wire (pts (xy 68.5800 100.3300) (xy 68.5800 105.4100)) (stroke (width 0) (type default)))
(wire (pts (xy 88.9000 39.3700) (xy 88.9000 44.4500)) (stroke (width 0) (type default)))
(wire (pts (xy 88.9000 52.0700) (xy 88.9000 57.1500)) (stroke (width 0) (type default)))
(wire (pts (xy 106.6800 66.0400) (xy 114.3000 66.0400)) (stroke (width 0) (type default)))
(wire (pts (xy 106.6800 76.2000) (xy 114.3000 76.2000)) (stroke (width 0) (type default)))
(wire (pts (xy 106.6800 78.7400) (xy 114.3000 78.7400)) (stroke (width 0) (type default)))
(wire (pts (xy 106.6800 81.2800) (xy 114.3000 81.2800)) (stroke (width 0) (type default)))
(wire (pts (xy 106.6800 88.9000) (xy 114.3000 88.9000)) (stroke (width 0) (type default)))
(wire (pts (xy 106.6800 91.4400) (xy 114.3000 91.4400)) (stroke (width 0) (type default)))
(wire (pts (xy 106.6800 93.9800) (xy 114.3000 93.9800)) (stroke (width 0) (type default)))
(wire (pts (xy 106.6800 96.5200) (xy 114.3000 96.5200)) (stroke (width 0) (type default)))
(wire (pts (xy 106.6800 101.6000) (xy 114.3000 101.6000)) (stroke (width 0) (type default)))
(wire (pts (xy 106.6800 104.1400) (xy 114.3000 104.1400)) (stroke (width 0) (type default)))
(wire (pts (xy 106.6800 106.6800) (xy 114.3000 106.6800)) (stroke (width 0) (type default)))
(wire (pts (xy 121.9200 114.3000) (xy 129.5400 114.3000)) (stroke (width 0) (type default)))
(wire (pts (xy 132.0800 50.8000) (xy 132.0800 58.4200)) (stroke (width 0) (type default)))
(wire (pts (xy 134.6200 114.3000) (xy 142.2400 114.3000)) (stroke (width 0) (type default)))
(wire (pts (xy 139.7000 157.4800) (xy 160.0200 157.4800)) (stroke (width 0) (type default)))
(wire (pts (xy 139.7000 165.1000) (xy 160.0200 165.1000)) (stroke (width 0) (type default)))
(wire (pts (xy 139.7000 172.7200) (xy 160.0200 172.7200)) (stroke (width 0) (type default)))
(wire (pts (xy 149.8600 66.0400) (xy 157.4800 66.0400)) (stroke (width 0) (type default)))
(wire (pts (xy 149.8600 68.5800) (xy 157.4800 68.5800)) (stroke (width 0) (type default)))
(wire (pts (xy 149.8600 71.1200) (xy 157.4800 71.1200)) (stroke (width 0) (type default)))
(wire (pts (xy 149.8600 73.6600) (xy 157.4800 73.6600)) (stroke (width 0) (type default)))
(wire (pts (xy 149.8600 76.2000) (xy 157.4800 76.2000)) (stroke (width 0) (type default)))
(wire (pts (xy 149.8600 83.8200) (xy 157.4800 83.8200)) (stroke (width 0) (type default)))
(wire (pts (xy 149.8600 86.3600) (xy 157.4800 86.3600)) (stroke (width 0) (type default)))
(wire (pts (xy 149.8600 88.9000) (xy 157.4800 88.9000)) (stroke (width 0) (type default)))
(wire (pts (xy 149.8600 91.4400) (xy 157.4800 91.4400)) (stroke (width 0) (type default)))
(wire (pts (xy 149.8600 93.9800) (xy 157.4800 93.9800)) (stroke (width 0) (type default)))
(wire (pts (xy 149.8600 106.6800) (xy 157.4800 106.6800)) (stroke (width 0) (type default)))
(wire (pts (xy 203.2000 39.3700) (xy 203.2000 44.4500)) (stroke (width 0) (type default)))
(wire (pts (xy 203.2000 52.0700) (xy 203.2000 57.1500)) (stroke (width 0) (type default)))
(wire (pts (xy 203.2000 91.4400) (xy 210.8200 91.4400)) (stroke (width 0) (type default)))
(wire (pts (xy 203.2000 96.5200) (xy 210.8200 96.5200)) (stroke (width 0) (type default)))
(wire (pts (xy 203.2000 157.4800) (xy 223.5200 157.4800)) (stroke (width 0) (type default)))
(wire (pts (xy 203.2000 165.1000) (xy 223.5200 165.1000)) (stroke (width 0) (type default)))
(wire (pts (xy 203.2000 172.7200) (xy 223.5200 172.7200)) (stroke (width 0) (type default)))
(wire (pts (xy 220.9800 86.3600) (xy 228.6000 86.3600)) (stroke (width 0) (type default)))
(wire (pts (xy 220.9800 101.6000) (xy 228.6000 101.6000)) (stroke (width 0) (type default)))
(wire (pts (xy 226.0600 39.3700) (xy 226.0600 44.4500)) (stroke (width 0) (type default)))
(wire (pts (xy 226.0600 52.0700) (xy 226.0600 57.1500)) (stroke (width 0) (type default)))
(wire (pts (xy 264.1600 82.5500) (xy 264.1600 87.6300)) (stroke (width 0) (type default)))
(wire (pts (xy 264.1600 95.2500) (xy 264.1600 100.3300)) (stroke (width 0) (type default)))
(wire (pts (xy 266.7000 157.4800) (xy 287.0200 157.4800)) (stroke (width 0) (type default)))
(wire (pts (xy 266.7000 165.1000) (xy 287.0200 165.1000)) (stroke (width 0) (type default)))
(wire (pts (xy 266.7000 172.7200) (xy 287.0200 172.7200)) (stroke (width 0) (type default)))
(wire (pts (xy 312.4200 43.1800) (xy 320.0400 43.1800)) (stroke (width 0) (type default)))
(wire (pts (xy 312.4200 45.7200) (xy 320.0400 45.7200)) (stroke (width 0) (type default)))
(wire (pts (xy 312.4200 48.2600) (xy 320.0400 48.2600)) (stroke (width 0) (type default)))
(wire (pts (xy 312.4200 50.8000) (xy 320.0400 50.8000)) (stroke (width 0) (type default)))
(wire (pts (xy 312.4200 53.3400) (xy 320.0400 53.3400)) (stroke (width 0) (type default)))
(wire (pts (xy 330.2000 157.4800) (xy 350.5200 157.4800)) (stroke (width 0) (type default)))
(wire (pts (xy 330.2000 165.1000) (xy 350.5200 165.1000)) (stroke (width 0) (type default)))
(wire (pts (xy 330.2000 172.7200) (xy 350.5200 172.7200)) (stroke (width 0) (type default)))

(embedded_fonts no))
